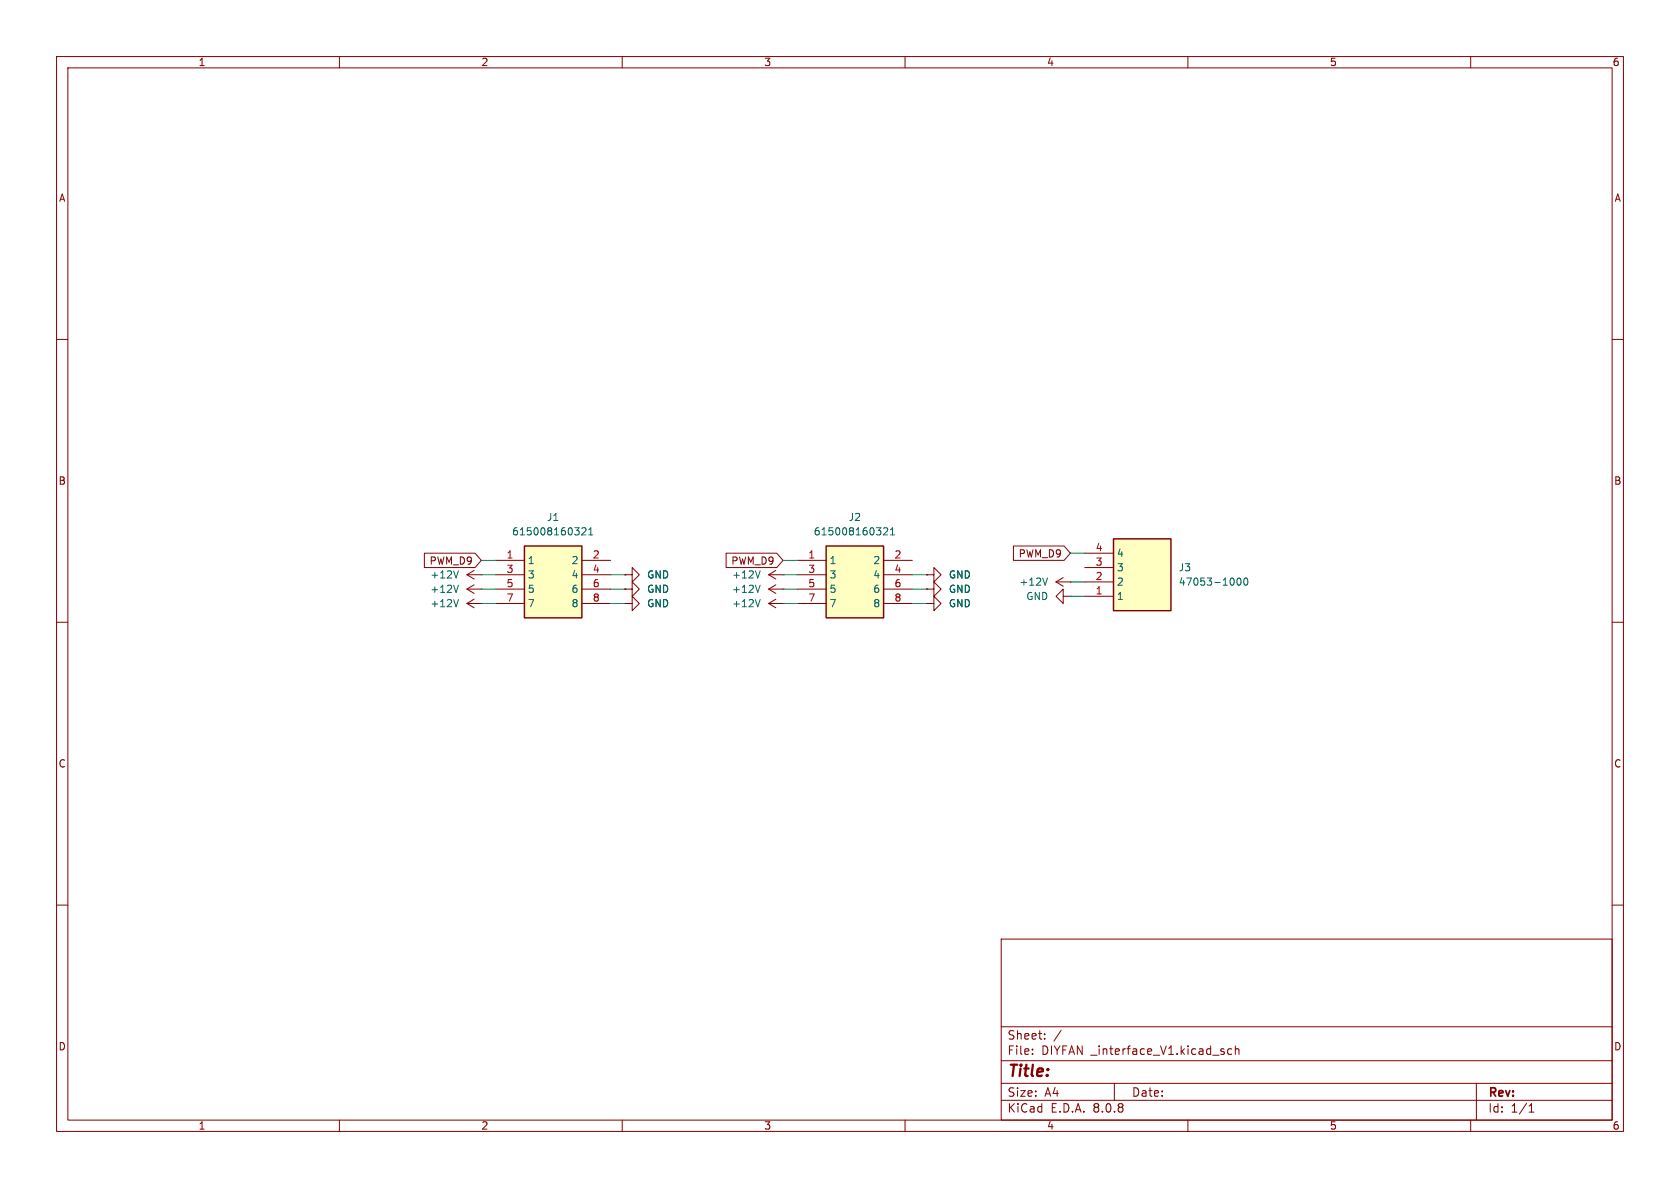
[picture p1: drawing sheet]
<svg xmlns="http://www.w3.org/2000/svg" width="297mm" height="210mm" viewBox="0 0 297 210" stroke-linecap="round" stroke-linejoin="round" font-family="sans-serif">
<g fill="none" stroke="#840000" stroke-width=".18">
<path d="M10 10h277v190h-277zM12 12h273v186h-273zM60 10v2M110 10v2M160 10v2M210 10v2M260 10v2M10 60h2M285 60h2M10 110h2M135.9 101.6l1.3 .8M135.9 101.6h2.5"/>
<path d="M137.2 100.8l-1.3 .8M138.4 101.6h.1M285 110h2M10 160h2M177 166h108v32h-108zM285 160h2M60 198v2M110 198v2M160 198v2M177 194.5h108M177 191.5h108M177 187.5h108"/>
<path d="M177 181.5h108M182.5 186.3v.1M182.5 185.5v.1M184.7 183.6v.1M184.7 182.8v.1M187.6 182.1l-1.3 2M197 191.5v3M210 198v2M216.2 185.9l.3 .2-.3 .3M216.2 185.4l.2 .1M217.7 185.5l-.4-.1-.3 .3v.4l.2 .2h.5M218.4 185.5l.2-.1 .4 .1v.9"/>
<path d="M218.4 184.9v1.5M260 198v2M261 191.5v6.5M270.3 196.6h.9M270.3 195.5l.4-.4v1.5"/>
</g>
<path d="M134.4 100.9l-.4 1.3" fill="none" stroke="#006464" stroke-width=".18"/>
<path d="M196.8 95.3h10.2v12.7h-10.2z" fill="#ffffc2"/>
<path d="M196.8 95.3h10.2v12.7h-10.2z" fill="none" stroke="#840000" stroke-width=".25"/>
<g fill="none" stroke="#840000" stroke-width=".18">
<path d="M191.8 97.8h5M82.5 104.1l1.3 .8M82.5 104.1h2.6M82.5 106.7l1.3 .7M82.5 106.7h2.6M82.5 101.6l1.3 .8M82.5 101.6h2.6M83.8 103.4l-1.3 .7M83.8 105.9l-1.3 .8M83.8 100.8l-1.3 .8M85.1 104.1h.1M85.1 106.7h.1"/>
<path d="M85.1 101.6h.1M186.7 102.9h2.5M186.7 102.9l1.3 .7M188 105.4v-1.3l-1.3 1.3 1.3 1.3v-1.3h1.2M188 102.1l-1.3 .8M189.2 105.4h.1M189.2 102.9h.1M191.8 105.4h5M191.8 102.9h5M191.8 100.3h5"/>
</g>
<path d="M81 103.4l-.4 1.3M81 106l-.4 1.3M81 100.9l-.4 1.3M185.2 102.2l-.4 1.2M218.8 102.3l.2-.1a.68 .68 0 0 1 .4 .6 .68 .68 0 0 1-.4 .6l-.2-.1-.1-.3zM220 102.3l.2-.1a.68 .68 0 0 1 .4 .6 .68 .68 0 0 1-.4 .6l-.2-.1-.1-.3z" fill="none" stroke="#006464" stroke-width=".18"/>
<path d="M146 96.5h10.2v12.7h-10.2z" fill="#ffffc2"/>
<path d="M146 96.5h10.2v12.7h-10.2z" fill="none" stroke="#840000" stroke-width=".25"/>
<g fill="none" stroke="#840000" stroke-width=".18">
<path d="M141 99.1h5M156.2 99.1h5.1M110.5 104.1h1.3v-1.2l1.2 1.2-1.2 1.3v-1.3M110.5 104.1h.1M110.5 106.7h1.3v-1.3l1.2 1.3-1.2 1.3v-1.3M110.5 106.7h.1M110.5 101.6h1.3v-1.3l1.2 1.3-1.2 1.3v-1.3M110.5 101.6h.1M141 101.6h5M141 104.1h5M141 106.7h5M156.2 101.6h5.1"/>
<path d="M156.2 104.1h5.1M156.2 106.7h5.1"/>
</g>
<path d="M156.2 93.4l.5-.1 .2 .4-.8 .9h.8M157.4 94.6h.7M157.4 93.7l.4-.4v1.3" fill="none" stroke="#006464" stroke-width=".18"/>
<path d="M92.7 96.5h10.2v12.7h-10.2z" fill="#ffffc2"/>
<path d="M92.7 96.5h10.2v12.7h-10.2z" fill="none" stroke="#840000" stroke-width=".25"/>
<g fill="none" stroke="#840000" stroke-width=".18">
<path d="M75 97.8h9l1.1 1.3-1.1 1.2h-9zM87.6 99.1h5.1M102.9 99.1h5M128.4 97.8h8.9l1.1 1.3-1.1 1.2h-8.9zM179.2 96.5h8.9l1.1 1.3-1.1 1.3h-8.9zM87.6 101.6h5.1M87.6 104.1h5.1M87.6 106.7h5.1M102.9 101.6h5M102.9 104.1h5M102.9 106.7h5M110.5 104.1h.1"/>
<path d="M110.5 106.7h.1M110.5 101.6h.1M135.9 104.1h2.5M135.9 106.7h2.5M135.9 104.1l1.3 .8M135.9 106.7l1.3 .7M137.2 103.4l-1.3 .7M137.2 105.9l-1.3 .8M138.4 104.1h.1M138.4 106.7h.1M163.8 106.7h1.3v-1.3l1.3 1.3-1.3 1.3v-1.3M163.8 106.7h.1"/>
<path d="M163.8 104.1h1.3v-1.2l1.3 1.2-1.3 1.3v-1.3M163.8 104.1h.1M163.8 101.6h1.3v-1.3l1.3 1.3-1.3 1.3v-1.3M163.8 101.6h.1"/>
</g>
<path d="M102.9 93.4l.5-.1 .2 .4-.8 .9h.8M104.1 94.6h.7M104.1 93.7l.3-.4v1.3M134.4 103.4l-.4 1.3M134.4 106l-.4 1.3" fill="none" stroke="#006464" stroke-width=".18"/>
<g fill="none" stroke="#009600" stroke-width=".18">
<path d="M85.1 99.1h2.5M138.4 99.1h2.6M189.2 97.8h2.6M85.1 101.6h2.5M85.1 106.7h2.5M85.1 104.1h2.5M107.9 101.6h2.6M107.9 106.7h2.6M107.9 104.1h2.6M138.4 101.6h2.6M138.4 106.7h2.6M138.4 104.1h2.6"/>
<path d="M161.3 101.6h2.5M161.3 106.7h2.5M161.3 104.1h2.5M189.2 102.9h2.6M189.2 105.4h2.6"/>
</g>
<text font-size="2.8" fill="#840000" x="178" y="190.9">Title:</text>
<g font-size="2.1" fill="#840000">
<text x="178" y="184">Sheet:</text>
<text x="178" y="186.7">File:</text>
<text x="184.1" y="186.7">DIYFAN _interface_V1.kicad_sch</text>
<text x="178" y="196.9">KiCad</text>
<text x="178" y="194.1">Size:</text>
<text x="184.7" y="194.1">A4</text>
<text x="185.7" y="196.9">E.D.A.</text>
<text x="193.3" y="196.9">8.0.8</text>
<text x="200" y="194.1">Date:</text>
<text x="263" y="194.3">Rev:</text>
<text x="263" y="196.9">Id:</text>
<text x="267.1" y="196.9">1/1</text>
</g>
<g font-size="1.8" fill="#840000">
<text x="35" y="11.9">1</text>
<text x="85" y="11.9">2</text>
<text x="135" y="11.9">3</text>
<text x="185" y="11.9">4</text>
<text x="235" y="11.9">5</text>
<text x="285" y="11.9">6</text>
<text x="10.3" y="35.9">A</text>
<text x="285.3" y="35.9">A</text>
<text x="10.3" y="85.9">B</text>
<text x="285.3" y="85.9">B</text>
<text x="75.8" y="100">PWM_D9</text>
<text x="129.2" y="100">PWM_D9</text>
<text x="180" y="98.7">PWM_D9</text>
<text x="10.3" y="135.9">C</text>
<text x="285.3" y="135.9">C</text>
<text x="10.3" y="185.9">D</text>
<text x="285.3" y="185.9">D</text>
<text x="35" y="199.9">1</text>
<text x="85" y="199.9">2</text>
<text x="135" y="199.9">3</text>
<text x="185" y="199.9">4</text>
<text x="235" y="199.9">5</text>
<text x="285" y="199.9">6</text>
</g>
<g font-size="1.8" fill="#006464">
<text x="90.4" y="94.8">615008160321</text>
<text x="96.6" y="92.3">J1</text>
<text x="143.8" y="94.8">615008160321</text>
<text x="149.9" y="92.3">J2</text>
<text x="93.2" y="99.9">1</text>
<text x="100.9" y="99.9">2</text>
<text x="146.6" y="99.9">1</text>
<text x="154.3" y="99.9">2</text>
<text x="197.4" y="101.2">3</text>
<text x="197.4" y="98.7">4</text>
<text x="208.3" y="101.2">J3</text>
<text x="76" y="105">+12V</text>
<text x="76" y="107.5">+12V</text>
<text x="76" y="102.5">+12V</text>
<text x="93.2" y="102.5">3</text>
<text x="93.2" y="105">5</text>
<text x="93.2" y="107.5">7</text>
<text x="100.9" y="102.5">4</text>
<text x="100.9" y="105">6</text>
<text x="100.9" y="107.5">8</text>
<text x="114.3" y="105">GND</text>
<text x="114.3" y="107.5">GND</text>
<text x="114.3" y="102.5">GND</text>
<text x="129.3" y="102.5">+12V</text>
<text x="129.3" y="105">+12V</text>
<text x="129.3" y="107.5">+12V</text>
<text x="146.6" y="102.5">3</text>
<text x="146.6" y="105">5</text>
<text x="146.6" y="107.5">7</text>
<text x="154.3" y="102.5">4</text>
<text x="154.3" y="105">6</text>
<text x="154.3" y="107.5">8</text>
<text x="167.6" y="107.5">GND</text>
<text x="167.6" y="105">GND</text>
<text x="167.6" y="102.5">GND</text>
<text x="180.1" y="103.7">+12V</text>
<text x="181.3" y="106.3">GND</text>
<text x="197.4" y="106.3">1</text>
<text x="197.4" y="103.7">2</text>
<text x="208.3" y="103.7">47053-1000</text>
</g>
<g font-size="1.8" fill="#a90000">
<text x="89.5" y="98.8">1</text>
<text x="89.5" y="101.3">3</text>
<text x="104.7" y="98.8">2</text>
<text x="104.7" y="101.3">4</text>
<text x="142.8" y="98.8">1</text>
<text x="142.8" y="101.3">3</text>
<text x="158" y="98.8">2</text>
<text x="158" y="101.3">4</text>
<text x="193.6" y="100.1">3</text>
<text x="193.6" y="97.5">4</text>
<text x="89.5" y="103.9">5</text>
<text x="89.5" y="106.4">7</text>
<text x="104.7" y="103.9">6</text>
<text x="104.7" y="106.4">8</text>
<text x="142.8" y="103.9">5</text>
<text x="142.8" y="106.4">7</text>
<text x="158" y="103.9">6</text>
<text x="158" y="106.4">8</text>
<text x="193.6" y="105.2">1</text>
<text x="193.6" y="102.6">2</text>
</g>
</svg>
